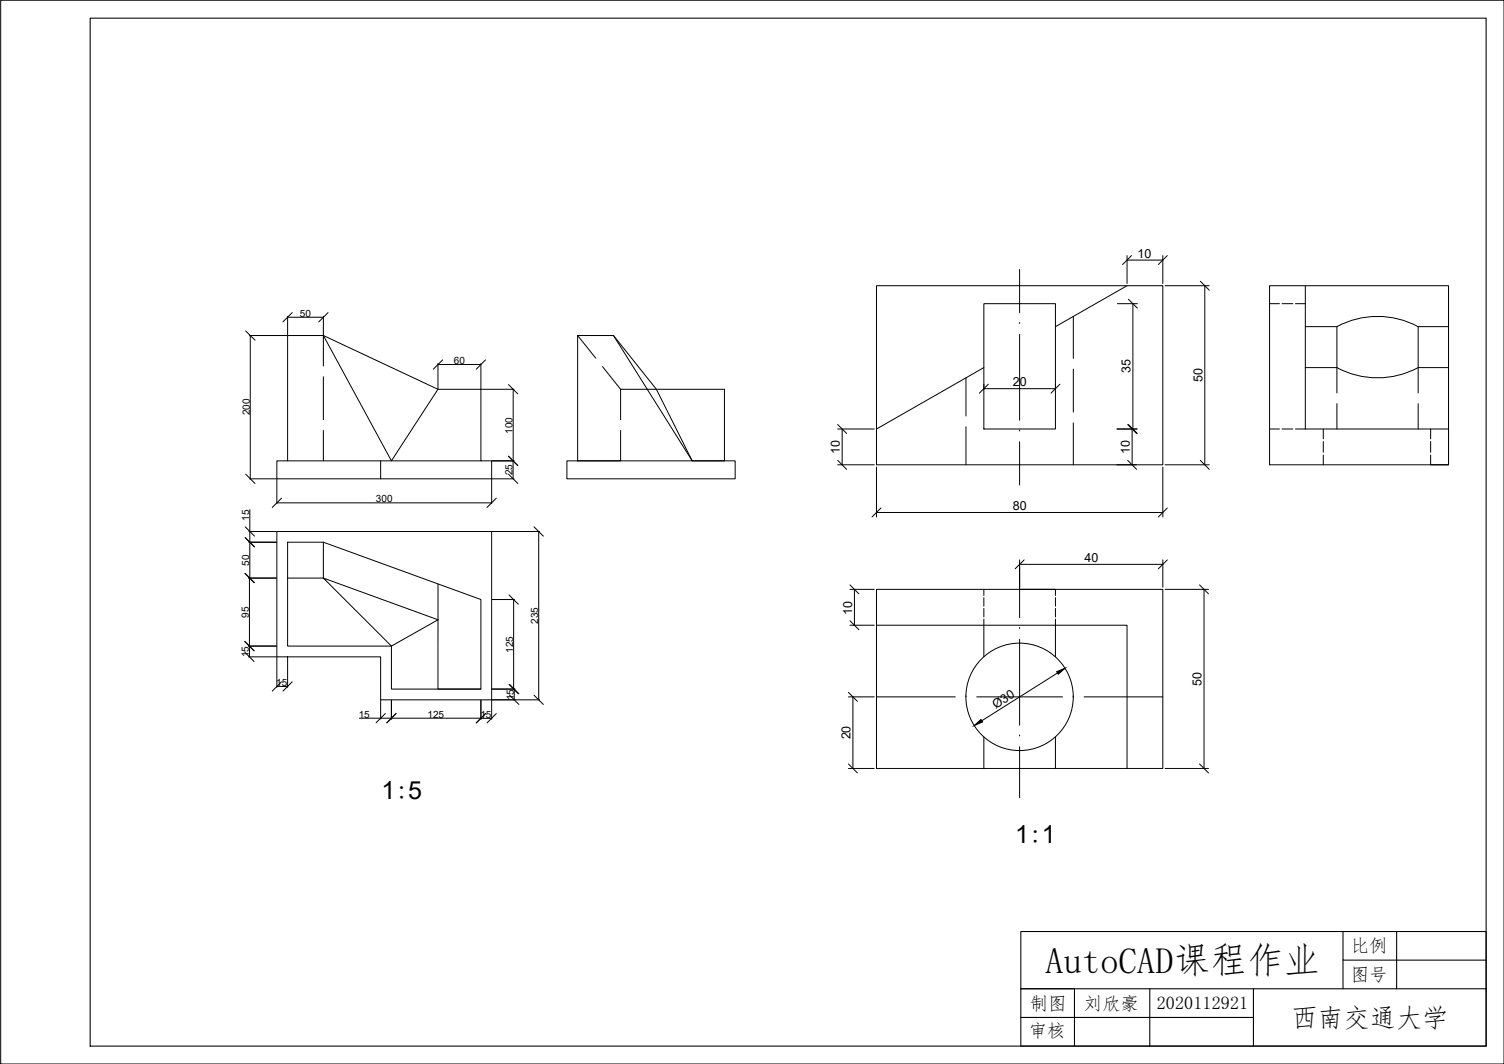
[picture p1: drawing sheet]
<svg xmlns="http://www.w3.org/2000/svg" width="420mm" height="297mm" viewBox="0 0 420 297" stroke-linecap="round" stroke-linejoin="round" font-family="sans-serif">
<!-- layer: 0 -->
<g fill="none" stroke="#000" stroke-width=".28">
<path d="M.2 .1h420v296.9h-420zM244.9 79.8h79.9v50h-79.9zM284.8 75.2v12.1M314.9 79.8l-20 11.4M314.9 71.4v7.7M314.9 72.6h9.9M316.1 71.4l-2.5 2.5M324.8 71.4v7.7M325.5 79.8h12.3M326.1 71.4l-2.5 2.5M335.3 78.5l2.5 2.5M336.6 79.8v50"/>
<path d="M354.7 79.8h50v50h-50zM364.7 79.8v40h40v10h-5v-2.8M68.6 92.4l2.6 2.6M69.7 93.7h10.5M69.9 93.7v40M80.3 93.7h10l32 15h12v20h3.1v5h-60.1v-5h3zM80.3 88.3v5.2M80.3 88.6h10M81.6 87.3l-2.6 2.6M90.3 88.3v5.2M91.7 87.3l-2.7 2.6M161.4 93.7v35h-3v5h47v-5h-44h12v-8.5"/>
<path d="M161.4 93.7h10M161.4 93.7l5 6.3M171.4 93.7l22 35h9v-20h-29v8.5M171.4 93.7l12 15 10 20M274.8 84.8h20.1v35h-20.1zM284.8 90.3h.1M284.8 93.3v24M299.8 88.3v11.8M312.1 84.8h5.6M315.2 83.5l2.5 2.5M316.5 84.8v35M354.7 84.8h2.7"/>
<path d="M358.2 84.8h3M361.9 84.8h2.8M364.7 91.2h8.8M373.5 91.2a23.9 23.9 0 0 1 22.7 0M373.5 91.2v18.5M404.7 91.2h-8.5v18.5M90.3 102.2v-8.5l19 35 13-20M90.3 105.2v12M122.3 101.5v7M122.3 101.8h12M123.7 100.5l-2.6 2.6M134.3 101.5v7"/>
<path d="M134.5 108.7h9.1M135.6 100.5l-2.5 2.6M142 107.4l2.7 2.6M143.4 108.7v20M168.3 102.3l5.1 6.4M234 119.8h10.2M234 118.5l2.5 2.5M235.3 119.8v10M269.9 105.5v10.6M269.9 119.1v10.7M274.8 102.6l-29.9 17.2M274.8 107.3v1.5"/>
<path d="M274.8 108.5h20.1M276.1 107.3l-2.5 2.5M294.9 107.3v1.5M296.1 107.3l-2.5 2.5M299.8 103v12M299.8 118.1v11.7M312 119.8h5.7M315 118.5l2.5 2.5M315.2 118.5l2.5 2.5M316.3 119.8v10M354.7 119.8h2.7M358.2 119.8h3"/>
<path d="M361.9 119.8h2.8M364.7 102.6h8.8a23.9 23.9 0 0 0 22.7 0M369.7 119.8v2.7M373.5 112.7v7.1M396.2 102.6h8.5M396.2 112.7v7.1M399.7 119.8v2.7M68.6 132.4l2.6 2.6M69.7 133.7h7.5M77.3 133.8v6.8M78.7 139.1l-2.6 2.6M80.3 128.7h54"/>
<path d="M90.3 120.2v8.5M106.3 128.7v5M137.4 133.8v6.8M137.5 128.7h6.1M137.5 133.7h6.1M138.6 139.1l-2.6 2.6M142 132.4l2.7 2.6M142 127.4l2.7 2.6M143.3 128.7v5M234 129.8h10.2M234 128.5l2.5 2.5M244.9 130.4v13.9"/>
<path d="M284.8 120.3h.1M284.8 123.3v12.1M312 129.8h5.5M315 128.5l2.5 2.5M324.8 130.4v13.9M325.5 129.8h12.3M335.3 128.5l2.5 2.5M369.7 123.3v3M369.7 127v2.8M399.7 123.3v3M68.5 150.1l2.6 2.6M68.5 147.1l2.6 2.6"/>
<path d="M69.5 151.4h7.7M69.6 148.4h7.6M69.8 142.3v19.1M77.3 148.4h60.1v47h-31.1v-12h-29zM77.3 140.4h60.1M80.3 151.4h10v10h-10zM90.3 151.4l44 16v25h-25v-12h-29v-19M137.5 148.4h13.2M149.2 147.1l2.6 2.6M150.5 148.4v47M244.9 143.1h79.9M246.1 141.8l-2.5 2.5"/>
<path d="M284.8 156.3v16.2M284.8 157.6h40M286.1 156.3l-2.5 2.5M324.8 156.3v7.6M326.1 141.8l-2.5 2.5M326.1 156.3l-2.5 2.5M68.4 160.1l2.6 2.6M68.4 179.1l2.6 2.6M68.5 160.1l2.6 2.6M69.4 161.4h7.8M69.7 161.4v22M90.3 161.4l32.1 11.6-13.1 7.4z"/>
<path d="M122.4 163l-.1 29.4h12M137.5 167.4h6.2M142.2 166.1l2.6 2.6M143.5 167.4v25M237.4 164.5h6.8M237.4 174.5h6.8M237.4 163.3l2.5 2.5M237.4 173.3l2.5 2.5M238.7 164.5v10M244.9 164.5h79.9v50h-79.9zM244.9 174.5h70v40M274.8 172.8v10.6"/>
<path d="M274.8 164.5v1.8M274.8 166.8v2.4M274.8 169.8v2.4M284.8 175.5h.1M284.8 164.5h10.1v1.8M284.8 178.5v24M294.9 172.8v10.6M294.9 166.8v2.4M294.9 169.8v2.4M325.5 164.5h12.1M335.1 163.3l2.5 2.5M336.4 164.5v50"/>
<path d="M68.4 182.1l2.6 2.6M69.4 180.4h7.8M69.4 183.4h7.8M77.3 183.5v8.4M77.3 191.6h3M78.7 190.3l-2.6 2.6M80.3 183.5v8.4M81.6 190.3l-2.6 2.6M106.3 195.5v5.2M107.7 199.2l-2.6 2.6M109.3 195.5v5.3M110.6 199.2l-2.5 2.6"/>
<path d="M134.3 195.5v5.3M135.6 199.2l-2.5 2.6 2.5-2.6M137.4 195.5v5.3M137.5 195.4h13.2M137.5 192.4h6.4M138.6 199.2l-2.6 2.6M142.2 191.1l2.6 2.6M142.4 194.1l2.6 2.6M142.4 191.1l2.6 2.6M143.7 192.4v3M149.2 194.1l2.6 2.6M237 194.5h7.2"/>
<path d="M237 193.3l2.5 2.5M238.3 194.5v20M244.9 194.5h21.9M269.9 194.5h.1M272.9 194.5h23.9M295.4 187.9l-21.1 13.3M299.8 194.5h.1M302.9 194.5h21.9M100.4 200.5h37M237 214.5h7.2M237 213.3l2.5 2.5M274.8 205.7v8.8"/>
<path d="M284.8 205.5h.1M284.8 208.5v14.2M294.9 205.7v8.8M325.5 214.5h12.1M335.1 213.3l2.5 2.5M285.2 276h15"/>
<circle cx="284.8" cy="194.5" r="15"/>
</g>
<path d="M295.2 187.5l2.3-1-1.9 1.7zM272.2 202.6l1.8-1.7 .5 .7z" fill="#000" stroke="#000" stroke-width=".28"/>
<path d="M25.2 5.1h390v286.9h-390zM285.2 276v16h130v-31.9h-130v15.9h130M300.2 276v16M321.2 276v16M350.2 276v8M375.2 260.1v7.9h40M375.2 268v8M390.2 260.1v15.9M285.2 284h65v8" fill="none" stroke="#000" stroke-width=".3"/>
<text font-size="10.2" x="292.1" y="271.6">AutoCAD课程作业</text>
<text font-size="7.3" x="360.8" y="286.7">西南交通大学</text>
<g font-size="7">
<text x="106.6" y="223.2">1:5</text>
<text x="283.6" y="235.4">1:1</text>
</g>
<g font-size="5.1">
<text x="377.4" y="265.9">比例</text>
<text x="377.3" y="273.8">图号</text>
<text x="287.7" y="281.9">制图</text>
<text x="302.8" y="281.9">刘欣豪</text>
<text x="323.2" y="281.8">2020112921</text>
<text x="287.3" y="289.5">审核</text>
</g>
<g font-size="3.5">
<text x="317.8" y="71.9">10</text>
<text x="282.9" y="107.8">20</text>
<text x="315.8" y="104.2" transform="rotate(-90 315.8 104.2)">35</text>
<text x="335.9" y="106.7" transform="rotate(-90 335.9 106.7)">50</text>
<text x="234.6" y="126.8" transform="rotate(-90 234.6 126.8)">10</text>
<text x="315.6" y="126.8" transform="rotate(-90 315.6 126.8)">10</text>
<text x="282.9" y="142.4">80</text>
<text x="303" y="156.9">40</text>
<text x="238" y="171.6" transform="rotate(-90 238 171.6)">10</text>
<text x="335.7" y="191.5" transform="rotate(-90 335.7 191.5)">50</text>
<text x="278.2" y="197.9" transform="rotate(-32 278.2 197.9)">Ø30</text>
<text x="237.6" y="206.4" transform="rotate(-90 237.6 206.4)">20</text>
</g>
<g font-size="2.8">
<text x="83.8" y="88.4">50</text>
<text x="126.8" y="101.6">60</text>
<text x="69.8" y="116" transform="rotate(-90 69.8 116)">200</text>
<text x="143.2" y="121.1" transform="rotate(-90 143.2 121.1)">100</text>
<text x="143.2" y="132.7" transform="rotate(-90 143.2 132.7)">25</text>
<text x="105" y="140.2">300</text>
<text x="69.6" y="145.4" transform="rotate(-90 69.6 145.4)">15</text>
<text x="69.6" y="157.9" transform="rotate(-90 69.6 157.9)">50</text>
<text x="69.5" y="172.4" transform="rotate(-90 69.5 172.4)">95</text>
<text x="150.3" y="174.2" transform="rotate(-90 150.3 174.2)">235</text>
<text x="69.5" y="183.5" transform="rotate(-90 69.5 183.5)">15</text>
<text x="143.3" y="182.3" transform="rotate(-90 143.3 182.3)">125</text>
<text x="77.2" y="191.5">15</text>
<text x="143.5" y="195.5" transform="rotate(-90 143.5 195.5)">15</text>
<text x="100.2" y="200.3">15</text>
<text x="119.4" y="200.3">125</text>
<text x="134.2" y="200.4">15</text>
</g>
</svg>
